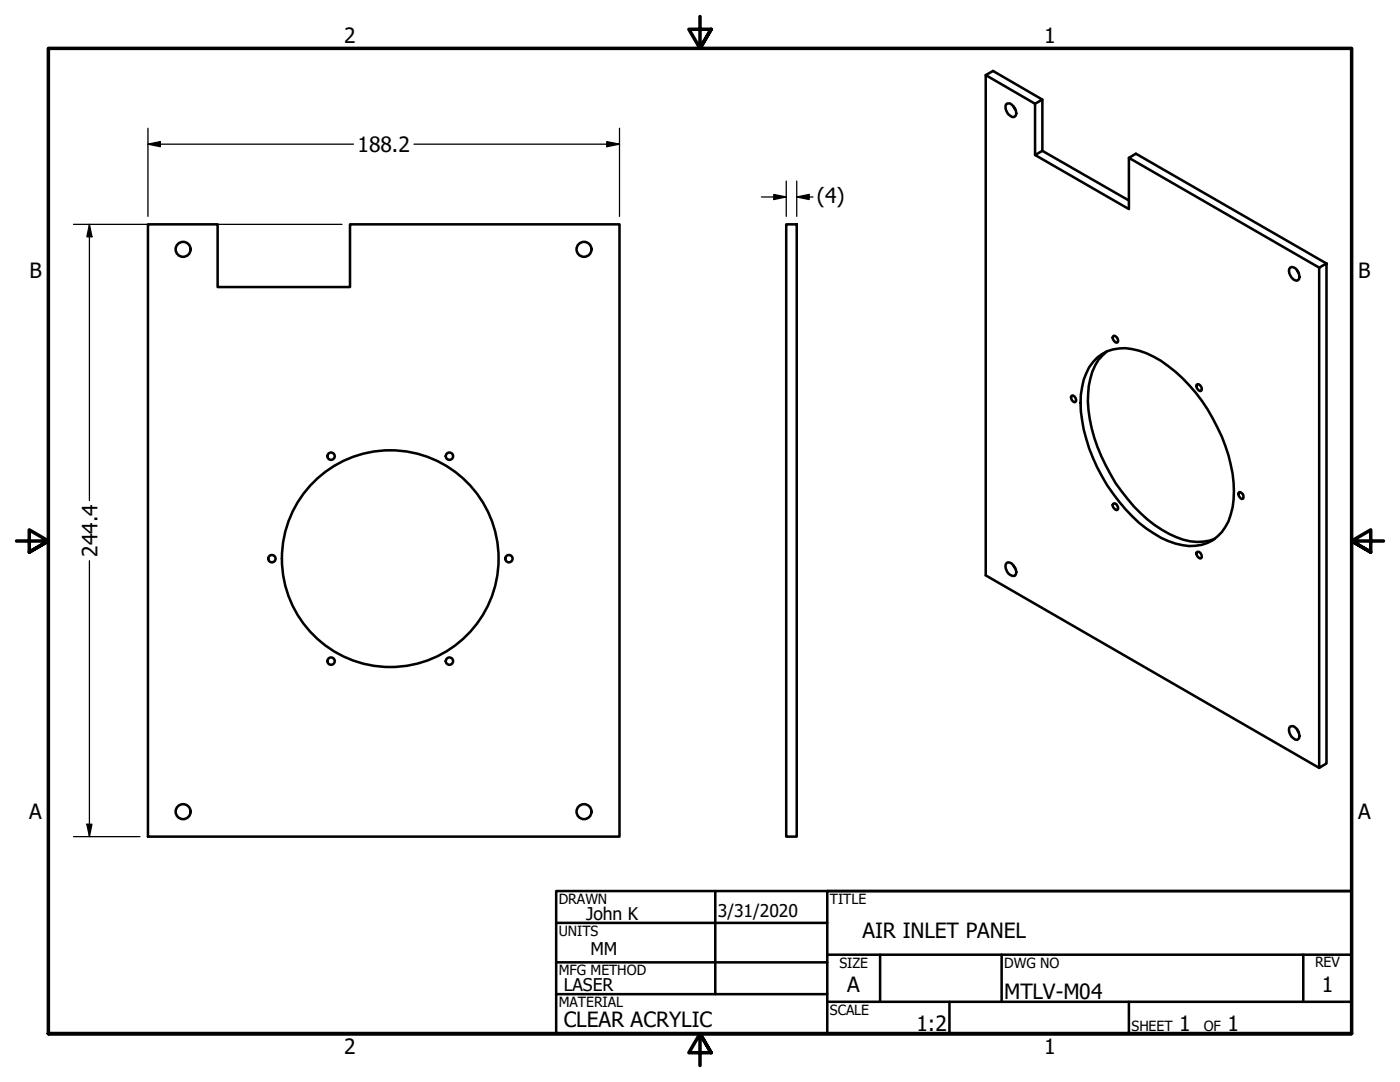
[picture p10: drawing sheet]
<svg xmlns="http://www.w3.org/2000/svg" width="279mm" height="216mm" viewBox="0 0 279 216" stroke-linecap="round" stroke-linejoin="round" font-family="sans-serif">
<!-- layer: Visible (ANSI) -->
<g fill="none" stroke="#000" stroke-width=".51">
<path d="M196.7 15l1.5-.8 9.8 5.7-1.4 .8M208 19.9v10.2l-1.4 .8M200.9 20.7a1.62 1.62 0 0 1 1.9 1.5 .82 .82 0 0 1-.6 1.2 1.92 1.92 0 0 1-1.3-2.7zM202.2 21.2l.4 .7M208 30.1l17.3 9.9M225.3 31.5l1.4-.8 38 21.9M29.5 44.8h13.9v12.5h26.4v-12.5h53.8v122.1h-94.1zM156.9 44.8h2.1v122.1h-2.1zM257.5 53.4a1.44 1.44 0 0 1 1.8 1.4 .85 .85 0 0 1-.5 1.2 1.88 1.88 0 0 1-1.3-2.6zM258.8 53.9l.4 .6M263.3 53.4l1.4-.8v99.7l-1.4 .9zM263.3 53.4l-38-21.9v10.2l-18.7-10.8v-10.2l-9.9-5.7v99.8l66.6 38.4"/>
<path d="M213.9 78.9a.86 .86 0 0 1 .7 1.3 .8 .8 0 0 1-.7-.4 .8 .8 0 0 1 0-.9zM218.9 71.4a8.4 8.4 0 0 1 8.4-1.4 25.9 25.9 0 0 1 12.5 9.9 33.2 33.2 0 0 1 6.5 18.1 12 12 0 0 1-3.3 9.1 8.3 8.3 0 0 1-8.4 1.4 23.5 23.5 0 0 1-11.3-8.4 33.8 33.8 0 0 1-7.7-19.7 12 12 0 0 1 3.3-9zM220.9 70.1a10 10 0 0 0-3.6 6.9 27.1 27.1 0 0 0 3.4 15.8 30.5 30.5 0 0 0 12.7 13.8 10.7 10.7 0 0 0 9 .9M222.1 67.1a.8 .8 0 0 1 .9 .3 .8 .8 0 0 1 0 .9 .93 .93 0 0 1-.9-1.2zM238.8 76.8a.8 .8 0 0 1 .9 .3 .8 .8 0 0 1 0 .9 .93 .93 0 0 1-.9-1.2zM247.2 98.3l.2-.1a.93 .93 0 0 1 .7 1.3 .93 .93 0 0 1-.9-1.2zM200.9 112.3a1.01 1.01 0 0 1 1.3 .5 1.63 1.63 0 0 1 .4 2.1 1.7 1.7 0 0 1-1.7-2.6zM202.2 112.8l.4 .7M222.1 100.6l.2-.1a.9 .9 0 0 1 .7 1.2 .91 .91 0 0 1-.9-1.1zM238.8 110.2a.8 .8 0 0 1 .9 .3 .8 .8 0 0 1 0 .9 .93 .93 0 0 1-.9-1.2zM257.5 145a1.54 1.54 0 0 1 1.8 1.4 .85 .85 0 0 1-.5 1.2 1.92 1.92 0 0 1-1.3-2.6zM258.8 145.5l.4 .7"/>
<circle cx="36.5" cy="49.8" r="1.49"/>
<circle cx="116.6" cy="49.8" r="1.49"/>
<circle cx="66.1" cy="91" r=".73"/>
<circle cx="89.7" cy="91" r=".73"/>
<circle cx="54.3" cy="111.5" r=".73"/>
<circle cx="77.9" cy="111.5" r="21.6"/>
<circle cx="101.6" cy="111.5" r=".73"/>
<circle cx="66.1" cy="131.9" r=".73"/>
<circle cx="89.7" cy="131.9" r=".73"/>
<circle cx="36.5" cy="162" r="1.49"/>
<circle cx="116.6" cy="162" r="1.49"/>
</g>
<!-- layer: Border (ANSI) -->
<path d="M139.7 3.3v6.4l-2.2-3.9h4.4l-2.2 3.9 2.2-3.9M3.3 107.9h6.4l-3.9-2.2v4.5l3.9-2.3-3.9 2.3M276.1 107.9h-6.4l3.9-2.2v4.5l-3.9-2.3 3.9 2.3M9.7 206.2v-196.5h260v196.5h-260h260M141.9 210.1l-2.2-3.9 2.2 3.9h-4.4l2.2-3.9v6.4" fill="none" stroke="#000" stroke-width=".7"/>
<!-- layer: Title (ANSI) -->
<g fill="none" stroke="#000" stroke-width=".51">
<path d="M111 177.8h158.7v28.4h-158.7zM142.7 177.8v20.6M269.7 177.8h-104.6v28.4M111 184.1h54.1M111 192h54.1M111 198.4h54.1M165.1 190.5h104.6M165.1 199.9h104.6M175.6 190.5v9.4M189.5 199.9v6.3M199.9 190.5v9.4M225.3 199.9v6.3"/>
<path d="M260.1 190.5v9.4"/>
</g>
<!-- layer: Dimension (ANSI) -->
<g fill="none" stroke="#000" stroke-width=".25">
<path d="M29.5 28.8l2.5-.5v1zM29.5 28.8h41M29.5 25.6v17.6M82.6 28.8h41M121.1 28.3l2.5 .5-2.5 .5zM123.6 25.6v17.6M152 39.3h4.9M154.4 38.8l2.5 .5-2.5 .5zM156.9 36.1v7.1M159 39.3l2.5-.5v1zM159 39.3h3.2M159 36.1v7.1"/>
<path d="M14.7 44.8h53.6M17.8 44.8l.6 2.4h-1.1zM17.8 44.8v55.1M17.8 111.9v55M14.7 166.9h13.2M17.3 164.5h1.1l-.6 2.4z"/>
</g>
<g fill="#000">
<path d="M29.5 28.8l2.5-.5v1z" fill-rule="evenodd"/>
<path d="M121.1 28.3l2.5 .5-2.5 .5z" fill-rule="evenodd"/>
<path d="M154.4 38.8l2.5 .5-2.5 .5z" fill-rule="evenodd"/>
<path d="M159 39.3l2.5-.5v1z" fill-rule="evenodd"/>
<path d="M17.8 44.8l.6 2.4h-1.1z" fill-rule="evenodd"/>
<path d="M17.3 164.5h1.1l-.6 2.4z" fill-rule="evenodd"/>
</g>
<g font-size="4.2">
<text x="68.7" y="8.6">2</text>
<text x="208.4" y="8.6">1</text>
<text x="71.4" y="30.3">188.2</text>
<text x="163" y="40.5">(4)</text>
<text x="5.9" y="55.5">B</text>
<text x="271.1" y="55.5">B</text>
<text x="19.4" y="111.1" transform="rotate(-90 19.4 111.1)">244.4</text>
<text x="5.8" y="163.4">A</text>
<text x="271" y="163.4">A</text>
<text x="172.1" y="187.2">AIR INLET PANEL</text>
<text x="169.1" y="198">A</text>
<text x="263.8" y="198">1</text>
<text x="200.4" y="199.3">MTLV-M04</text>
<text x="112.5" y="204.9">CLEAR ACRYLIC</text>
<text x="182.9" y="205.7">1:2</text>
<text x="235.3" y="205.7">1</text>
<text x="245" y="205.7">1</text>
<text x="68.7" y="210.3">2</text>
<text x="208.4" y="210.3">1</text>
</g>
<g font-size="3.5">
<text x="117" y="183.6">John K</text>
<text x="143.3" y="183.1">3/31/2020</text>
<text x="117.9" y="190.6">MM</text>
<text x="112.5" y="197.7">LASER</text>
</g>
<g font-size="2.8">
<text x="111.5" y="180.3">DRAWN</text>
<text x="165.6" y="180.3">TITLE</text>
<text x="111.5" y="186.8">UNITS</text>
<text x="111.5" y="194.6">MFG METHOD</text>
<text x="167.5" y="193.1">SIZE</text>
<text x="200.4" y="193.1">DWG NO</text>
<text x="262.4" y="193">REV</text>
<text x="111.5" y="200.9">MATERIAL</text>
<text x="165.6" y="202.5">SCALE</text>
<text x="225.8" y="205.7">SHEET</text>
<text x="240.2" y="205.7">OF</text>
</g>
</svg>
